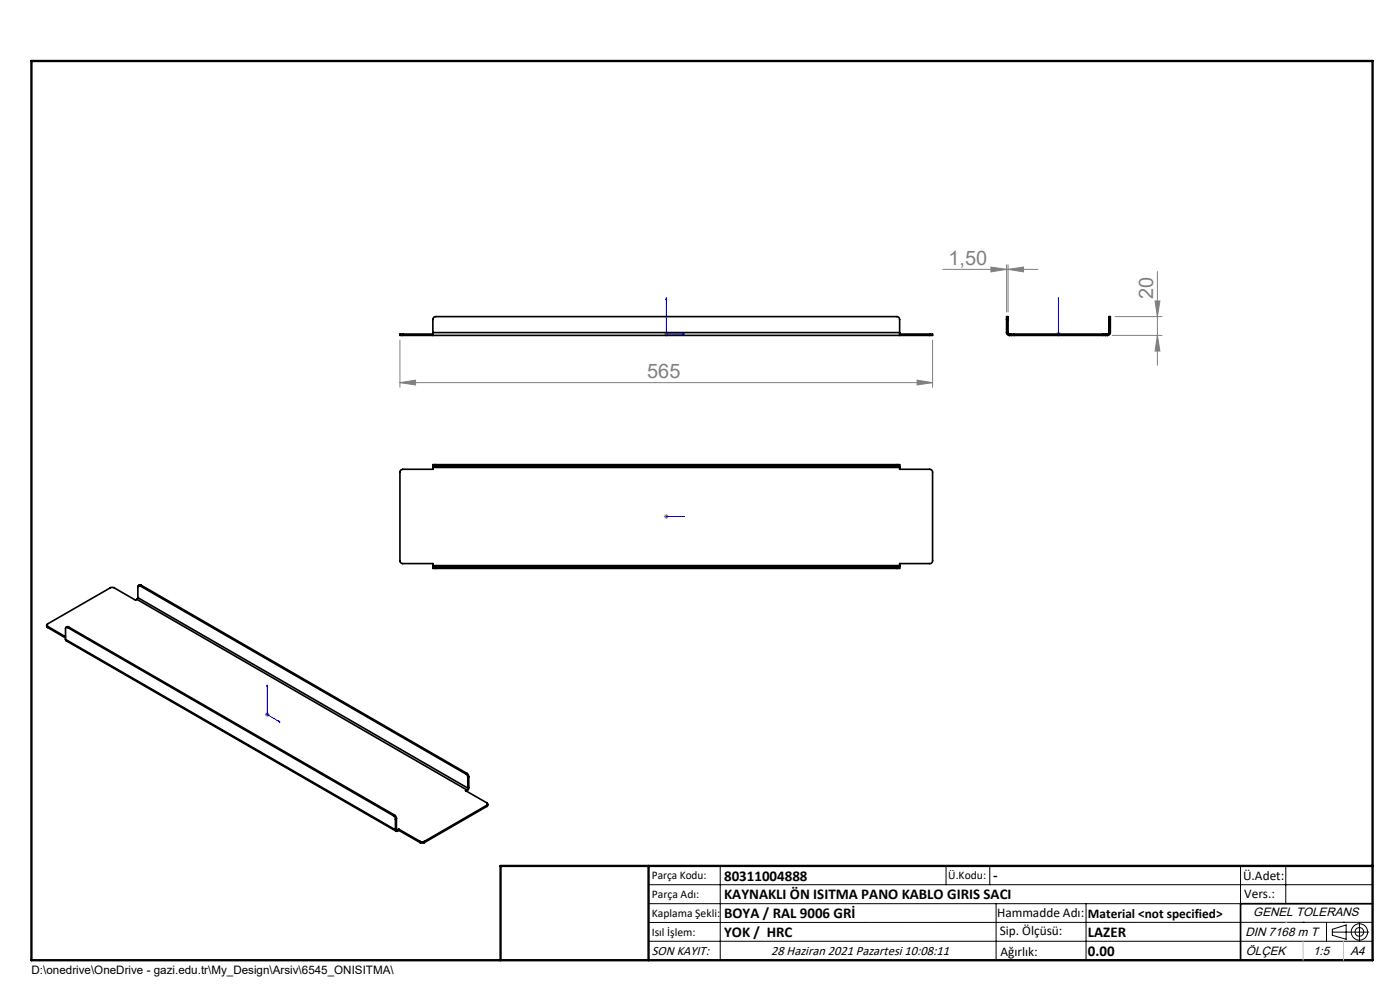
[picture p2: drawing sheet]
<svg xmlns="http://www.w3.org/2000/svg" width="297mm" height="210mm" viewBox="0 0 297 210" stroke-linecap="round" stroke-linejoin="round" font-family="sans-serif">
<g fill="none" stroke="#000" stroke-width=".21">
<path d="M137.6 187.7h153.6M137.6 191.7h153.6M137.6 199.7h153.6M152.8 183.7v20M200.7 183.7v4M210 183.7v4M211.3 191.7v12M230.4 191.7v12M263.2 183.7v20M272.8 183.7v8M276.4 195.6h.1M281.4 195.6v4.1"/>
<path d="M282.6 197.7h7.8M282.6 197.1l3-.9v3l-3-.8zM285 195.6h.1M288.4 195.8v3.8M291.2 195.6l-153.6 .1"/>
<circle cx="288.4" cy="197.7" r="1.74"/>
<circle cx="288.4" cy="197.7" r=".93"/>
</g>
<g fill="none" stroke="#00f" stroke-width=".21">
<path d="M141.4 63.2v.4h-.1zM141.4 63.2v7.7h3.8M144.8 70.8l.4 .1-.4 .1zM224.5 70.8v.2zM224.5 63.2v.4v-.4M224.5 70.9h.1M224.5 63.2v7.7M141.3 109.6h.1zM141.4 109.6h.1M141.4 109.6h3.8M145.2 109.6h-.4h.4M56.7 145.3l.1 .4-.2-.1z"/>
<path d="M56.7 145.3v6.3l2.7 1.6M59.1 152.9l.3 .3-.3-.1z"/>
</g>
<g fill="none" stroke="#808080" stroke-width=".21">
<path d="M200 57.1h20.2M210.2 56.6l3.3 .5-3.3 .6zM213.5 56.2v10M213.9 57.1l3.2-.5v1.1zM213.9 56.2v10M245.5 57.6v19.9M84.8 72.2v10M140.8 70.9h1.1M141 70.5l.7 .7M141.4 70.4v1M141.7 70.5l-.7 .7M197.8 72.2v10"/>
<path d="M224 70.9h1M224.2 70.5l.7 .7M224.5 70.4v1M224.9 70.5l-.7 .7M235.9 71.1h10.6M236.5 67.2h10M245 63.8h1.1l-.6 3.4zM245.5 71.1l.6 3.4h-1.1zM84.8 81.2l3.4-.6v1.1zM84.8 81.2h113M194.6 80.6l3.2 .6-3.2 .5zM140.8 109.6h1.1"/>
<path d="M141 109.2l.7 .7M141.4 109.1v1M141.7 109.2l-.7 .7M56.2 151.6h1M56.3 151.2l.7 .7M56.7 151.1v1M57 151.2l-.7 .7"/>
</g>
<path d="M106.2 203.7h185" fill="none" stroke="#000" stroke-width=".25"/>
<path d="M291.2 191.7h-28v12" fill="none" stroke="#000" stroke-width=".35"/>
<path d="M6.7 12.9h284.5v190.8h-284.5zM137.6 183.7v20M291.2 183.7h-185v20" fill="none" stroke="#000" stroke-width=".5"/>
<path d="M272.8 195.6h.1M276.4 199.7v4M285 199.7v4" fill="none" stroke="#c0c0c0" stroke-width=".21"/>
<g fill="#00f">
<path d="M144.8 70.8l.4 .1-.4 .1zM141.4 63.2v.4h-.1z"/>
<path d="M224.5 70.8v.2zM224.5 63.2v.4z"/>
<path d="M144.8 109.6h.4zM141.3 109.6h.1zM59.1 152.9l.3 .3-.3-.1zM56.7 145.3l.1 .4-.2-.1z"/>
</g>
<g fill="#808080">
<path d="M84.8 81.2l3.4-.6v1.1zM194.6 80.6l3.2 .6-3.2 .5z"/>
<path d="M213.9 57.1l3.2-.5v1.1zM210.2 56.6l3.3 .5-3.3 .6z"/>
<path d="M245 63.8h1.1l-.6 3.4zM245.5 71.1l.6 3.4h-1.1z"/>
</g>
<g fill="none" stroke="#000" stroke-width=".35">
<path d="M85.4 70.9h-.6v.2h.6M85.4 71.1h111.8M85.4 70.9v.2M85.4 70.9h6.4M91.8 70.5v-2.7a.6 .6 0 0 1 .6-.6h97.9a.6 .6 0 0 1 .6 .6v2.7M91.8 70.5v.6M91.8 70.5h99.1M190.9 70.5v.6M190.9 70.9h6.3M197.2 70.9h.6v.2h-.6M197.2 70.9v.2M213.5 67.8v-.6h.4v.6"/>
<path d="M213.5 70.5a.6 .6 0 0 0 .6 .6M213.5 70.5h.4M213.5 67.8h.4M213.5 67.8v2.7M213.9 70.5l.2 .4M213.9 67.8v2.7M214.1 71.1h.4M214.1 70.9h.4M214.1 70.9v.2M214.5 70.9h.6M214.5 71.1h.6M214.5 70.9v.2"/>
<path d="M215.1 71.1h18.8M215.1 70.9h18.8M215.1 70.9v.2M233.9 71.1h.6M233.9 70.9h.6M233.9 70.9v.2M234.5 71.1h.4M234.5 70.9h.4M234.5 70.9v.2M234.9 70.9v.2M235.2 70.5l-.3 .4M235.2 67.8v-.6h.3v.6"/>
<path d="M235.2 70.5h.3M235.2 67.8h.3M235.2 67.8v2.7M235.5 70.5a.6 .6 0 0 1-.6 .6M235.5 67.8v2.7M91.8 98.9h.6M91.8 98.9v.3M91.8 99.2v.3h-6.4a.6 .6 0 0 0-.6 .6v18.8a.6 .6 0 0 0 .6 .6h6.4v.5M91.8 99.2h99.1M92.4 98.6h-.6v.3M92.4 98.6v.3M92.4 98.6h97.9"/>
<path d="M92.4 98.9h97.9M190.3 98.9h.6M190.3 98.6h.6v.3M190.3 98.6v.3M190.9 98.9v.3M190.9 99.2v.3h6.3a.6 .6 0 0 1 .6 .6v18.8a.6 .6 0 0 1-.6 .6h-6.3v.5M91.8 120v.3M91.8 120h99.1M190.9 120v.3M9.9 132.6v.3l.2 .2M10.1 132.8l3.8 2.3M10.1 132.8v.3"/>
<path d="M10.1 133.1l3.8 2.2M13.9 135.6l.1 .3 70 40.4M13.9 135.6l70 40.4M14.3 133.1a.26 .26 0 0 0-.3 0 .26 .26 0 0 0-.1 .2v2.3M14.3 133.1l69.2 39.9M14.5 133l-.5 .1M14.5 133l-.2 .1M14.5 133l69.2 39.9M29 127.1l-.2 .2-4.7-2.7h-.6l-13.4 7.8a.26 .26 0 0 0-.2 .2 .26 .26 0 0 0 .2 .2M29 127.1l70 40.5M29.2 126.8l-.2 .3M29.2 126.8l70 40.4"/>
<path d="M29.7 124.2a.26 .26 0 0 0-.3 0 .26 .26 0 0 0-.2 .3v2.3M29.7 124.2l69.1 40M29.9 124.1l-.5 .1M29.9 124.1l-.2 .1M29.9 124.1l69.1 39.9M91.8 120.3h.6M91.8 120.3v.3h.6M92.4 120.3v.3M92.4 120.6h97.9M92.4 120.3h97.9M190.3 120.3h.6M190.3 120.3v.3"/>
<path d="M190.9 120.3v.3h-.6M83.5 173l.3 .3 .1 .5M83.7 172.9l.3 .3 .1 .4M83.7 172.9l-.2 .1M83.9 176a.26 .26 0 0 0 .1 .3 .26 .26 0 0 0 .3 0M83.9 173.8v2.2M84.1 175.9l.2 .1M84.1 173.6l-.2 .2M84.1 175.9l-.2 .1M84.1 173.6v2.3M84.3 176v.3M84.6 175.9l4.5 2.6"/>
<path d="M84.6 175.9l-.3 .1M84.6 175.9v.2M84.6 176.1l4.5 2.6M84.6 176.1l-.3 .2M89.1 178.5h.9M89.1 178.7h.9M89.1 178.5v.2M90 178.5v.2M98.8 164.2l.3 .3 .1 .4M99 167.6l-.3 .1 4.6 2.6a.26 .26 0 0 1 .2 .3 .26 .26 0 0 1-.2 .2M99 164l.3 .4 .1 .4M99 164l-.2 .2"/>
<path d="M99 167.6v.2M99 167.8h.1M99.2 167.2l-.2 .4M99.2 164.9v2.3M99.4 167.1l-.1 .4-.3 .3M99.4 164.8l-.2 .1M99.4 167.1l-.2 .1M99.4 164.8v2.3M103.3 170.8l-13.3 7.7M103.3 170.8v.3M103.3 171.1l-13.3 7.6M103.5 170.6l-.2 .5"/>
</g>
<g font-size="4.2" fill="#808080">
<text x="201.2" y="56.2">1,50</text>
<text x="244.6" y="63.4" transform="rotate(-90 244.6 63.4)">20</text>
<text x="137.3" y="80.2">565</text>
</g>
<g font-size="3.2">
<text x="153.6" y="186.8">80311004888</text>
<text x="153.6" y="190.8">KAYNAKLI ÖN ISITMA PANO KABLO GIRIS SACI</text>
<text x="210.7" y="186.6">-</text>
<text x="153.6" y="194.8">BOYA / RAL 9006 GRİ</text>
<text x="153.6" y="198.8">YOK / HRC</text>
<text x="230.8" y="198.7">LAZER</text>
<text x="230.8" y="202.8">0.00</text>
</g>
<g font-size="2.8">
<text x="263.7" y="186.7">Ü.Adet:</text>
<text x="263.9" y="190.5">Vers.:</text>
<text x="211.5" y="194.5">Hammadde Adı:</text>
<text x="230.8" y="194.7">Material &lt;not specified&gt;</text>
<text x="138.3" y="202.6">SON KAYIT:</text>
<text x="163.6" y="202.6">28 Haziran 2021 Pazartesi 10:08:11</text>
<text x="212.1" y="198.4">Sip. Ölçüsü:</text>
<text x="212.2" y="202.7">Ağırlık:</text>
</g>
<g font-size="2.6">
<text x="265.9" y="194.4">GENEL TOLERANS</text>
<text x="264.2" y="198.5">DIN 7168 m T</text>
<text x="264.3" y="202.6">ÖLÇEK</text>
<text x="278.5" y="202.6">1:5</text>
<text x="286.5" y="202.6">A4</text>
</g>
<g font-size="2.5">
<text x="138.3" y="186.4">Parça Kodu:</text>
<text x="138.3" y="190.5">Parça Adı:</text>
<text x="201.2" y="186.5">Ü.Kodu:</text>
<text x="138.3" y="194.5">Kaplama Şekli:</text>
<text x="138.3" y="198.6">Isıl İşlem:</text>
<text x="6.7" y="206.7">D:\onedrive\OneDrive - gazi.edu.tr\My_Design\Arsiv\6545_ONISITMA\</text>
</g>
</svg>
